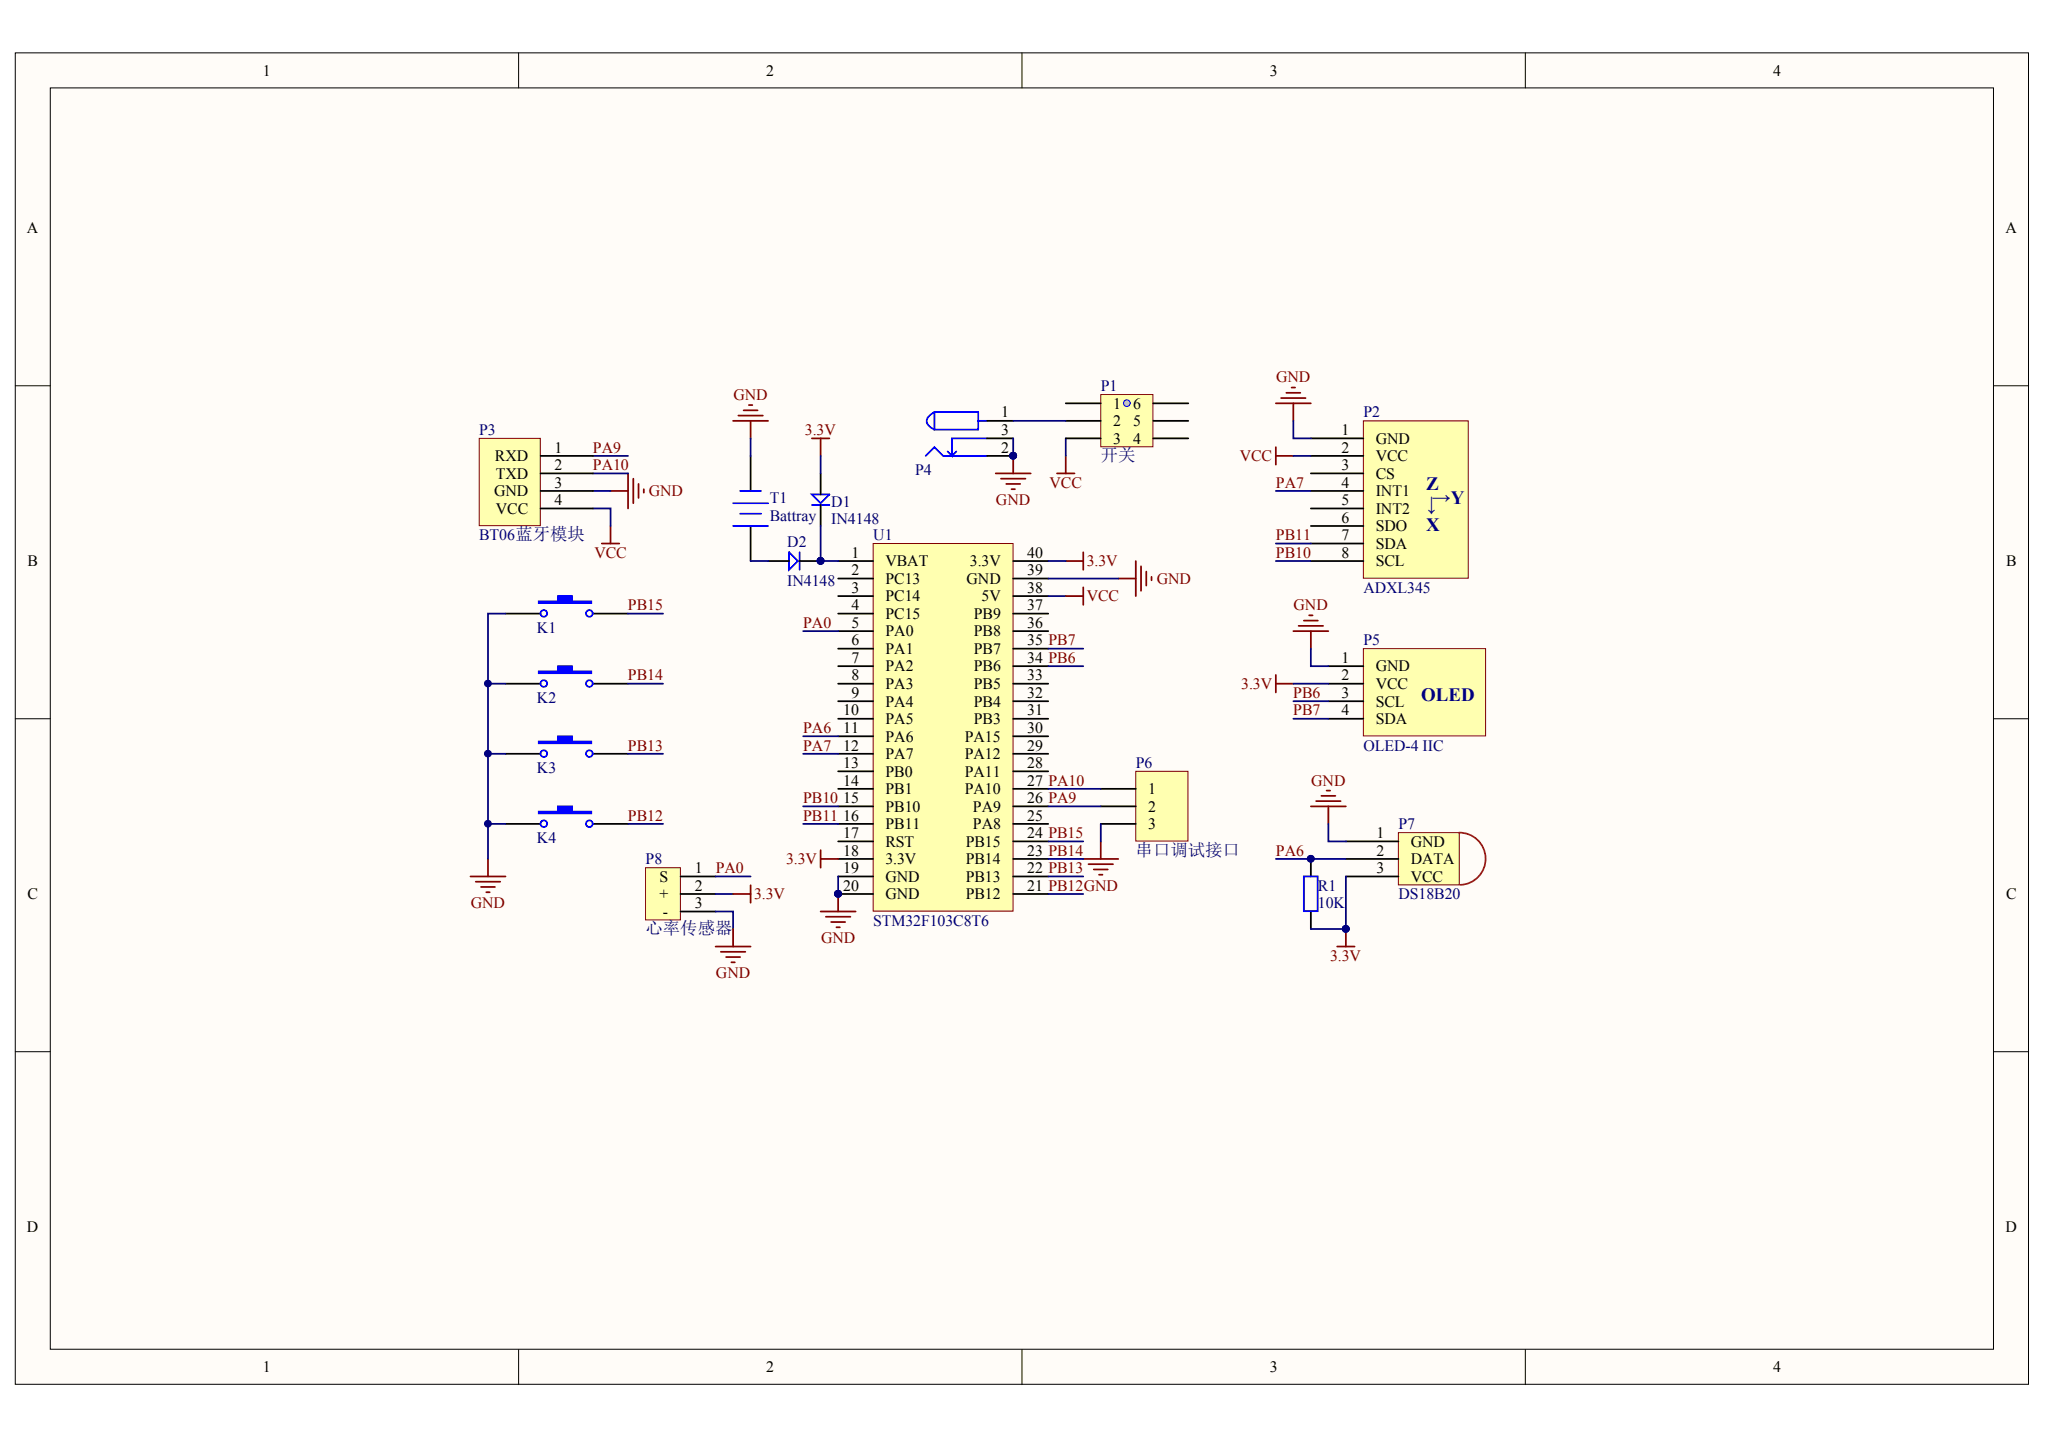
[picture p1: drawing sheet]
# Altium schematic sheet 电路图.SchDoc
size A4

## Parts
D1  value IN4148  [IN4148]  (hidden comment: Diode)
D2  value IN4148  [IN4148]  (hidden comment: Diode)
K1  KEY  [KEY]  (value not drawn)
K2  KEY  [KEY]  (value not drawn)
K3  KEY  [KEY]  (value not drawn)
K4  KEY  [KEY]  (value not drawn)
P1  开关  [Switch]
P2  ADXL345  [MPU6050]
P3  BT06蓝牙模块  [BT06]
P4  电源插座  [DC 3.5-1.3mm]  (value not drawn)
P5  OLED-4 IIC
P6  串口调试接口  [HDR1X3]
P7  DS18B20  [DS18B20]
P8  心率传感器  [Header3x1]
R1  value 10K  [RES-4]  (hidden comment: RES)
T1  Battray  [Battray-1220]
U1  STM32F103C8T6  [STM32F103C8T6 #MK48]

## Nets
3.3V: D1.1 P5.2(VCC) P7.3(VCC) P8.2(+) R1.1 U1.18(3.3V) U1.40(3.3V)
GND: K1.1 K2.1 K3.1 K4.1 P2.1(GND) P3.3(GND) P4.2 P4.3 P5.1(GND) P6.3 P7.1(GND) P8.3(-) T1.2(-) U1.19(GND) U1.20(GND) U1.39(GND)
VCC: P1.3 P2.2(VCC) P3.4(VCC) U1.38(5V)
PA0: P8.1(S) U1.5(PA0)
PA6: P7.2(DATA) R1.2 U1.11(PA6)
PA7: P2.4(INT1) U1.12(PA7)
PA9: P3.1(RXD) P6.2 U1.26(PA9)
PA10: P3.2(TXD) P6.1 U1.27(PA10)
PB6: P5.4(SDA) U1.34(PB6)
PB7: P5.3(SCL) U1.35(PB7)
PB10: P2.8(SCL) U1.15(PB10)
PB11: P2.7(SDA) U1.16(PB11)
PB12: K4.2 U1.21(PB12)
PB13: K3.2 U1.22(PB13)
PB14: K2.2 U1.23(PB14)
PB15: K1.2 U1.24(PB15)
NetD1_2: D1.2 D2.2 U1.1(VBAT)
NetD2_1: D2.1 T1.1(+)
NetP1_2: P1.2 P4.1

Not connected (* = marked no-connect by the designer): P1 1 4 5 6; P2 3(CS) 5(INT2) 6(SDO); U1 2(PC13) 3(PC14) 4(PC15) 6(PA1) 7(PA2) 8(PA3) 9(PA4) 10(PA5) 13(PB0) 14(PB1) 17(RST) 25(PA8) 28(PA11) 29(PA12) 30(PA15) 31(PB3) 32(PB4) 33(PB5) 36(PB8) 37(PB9)
